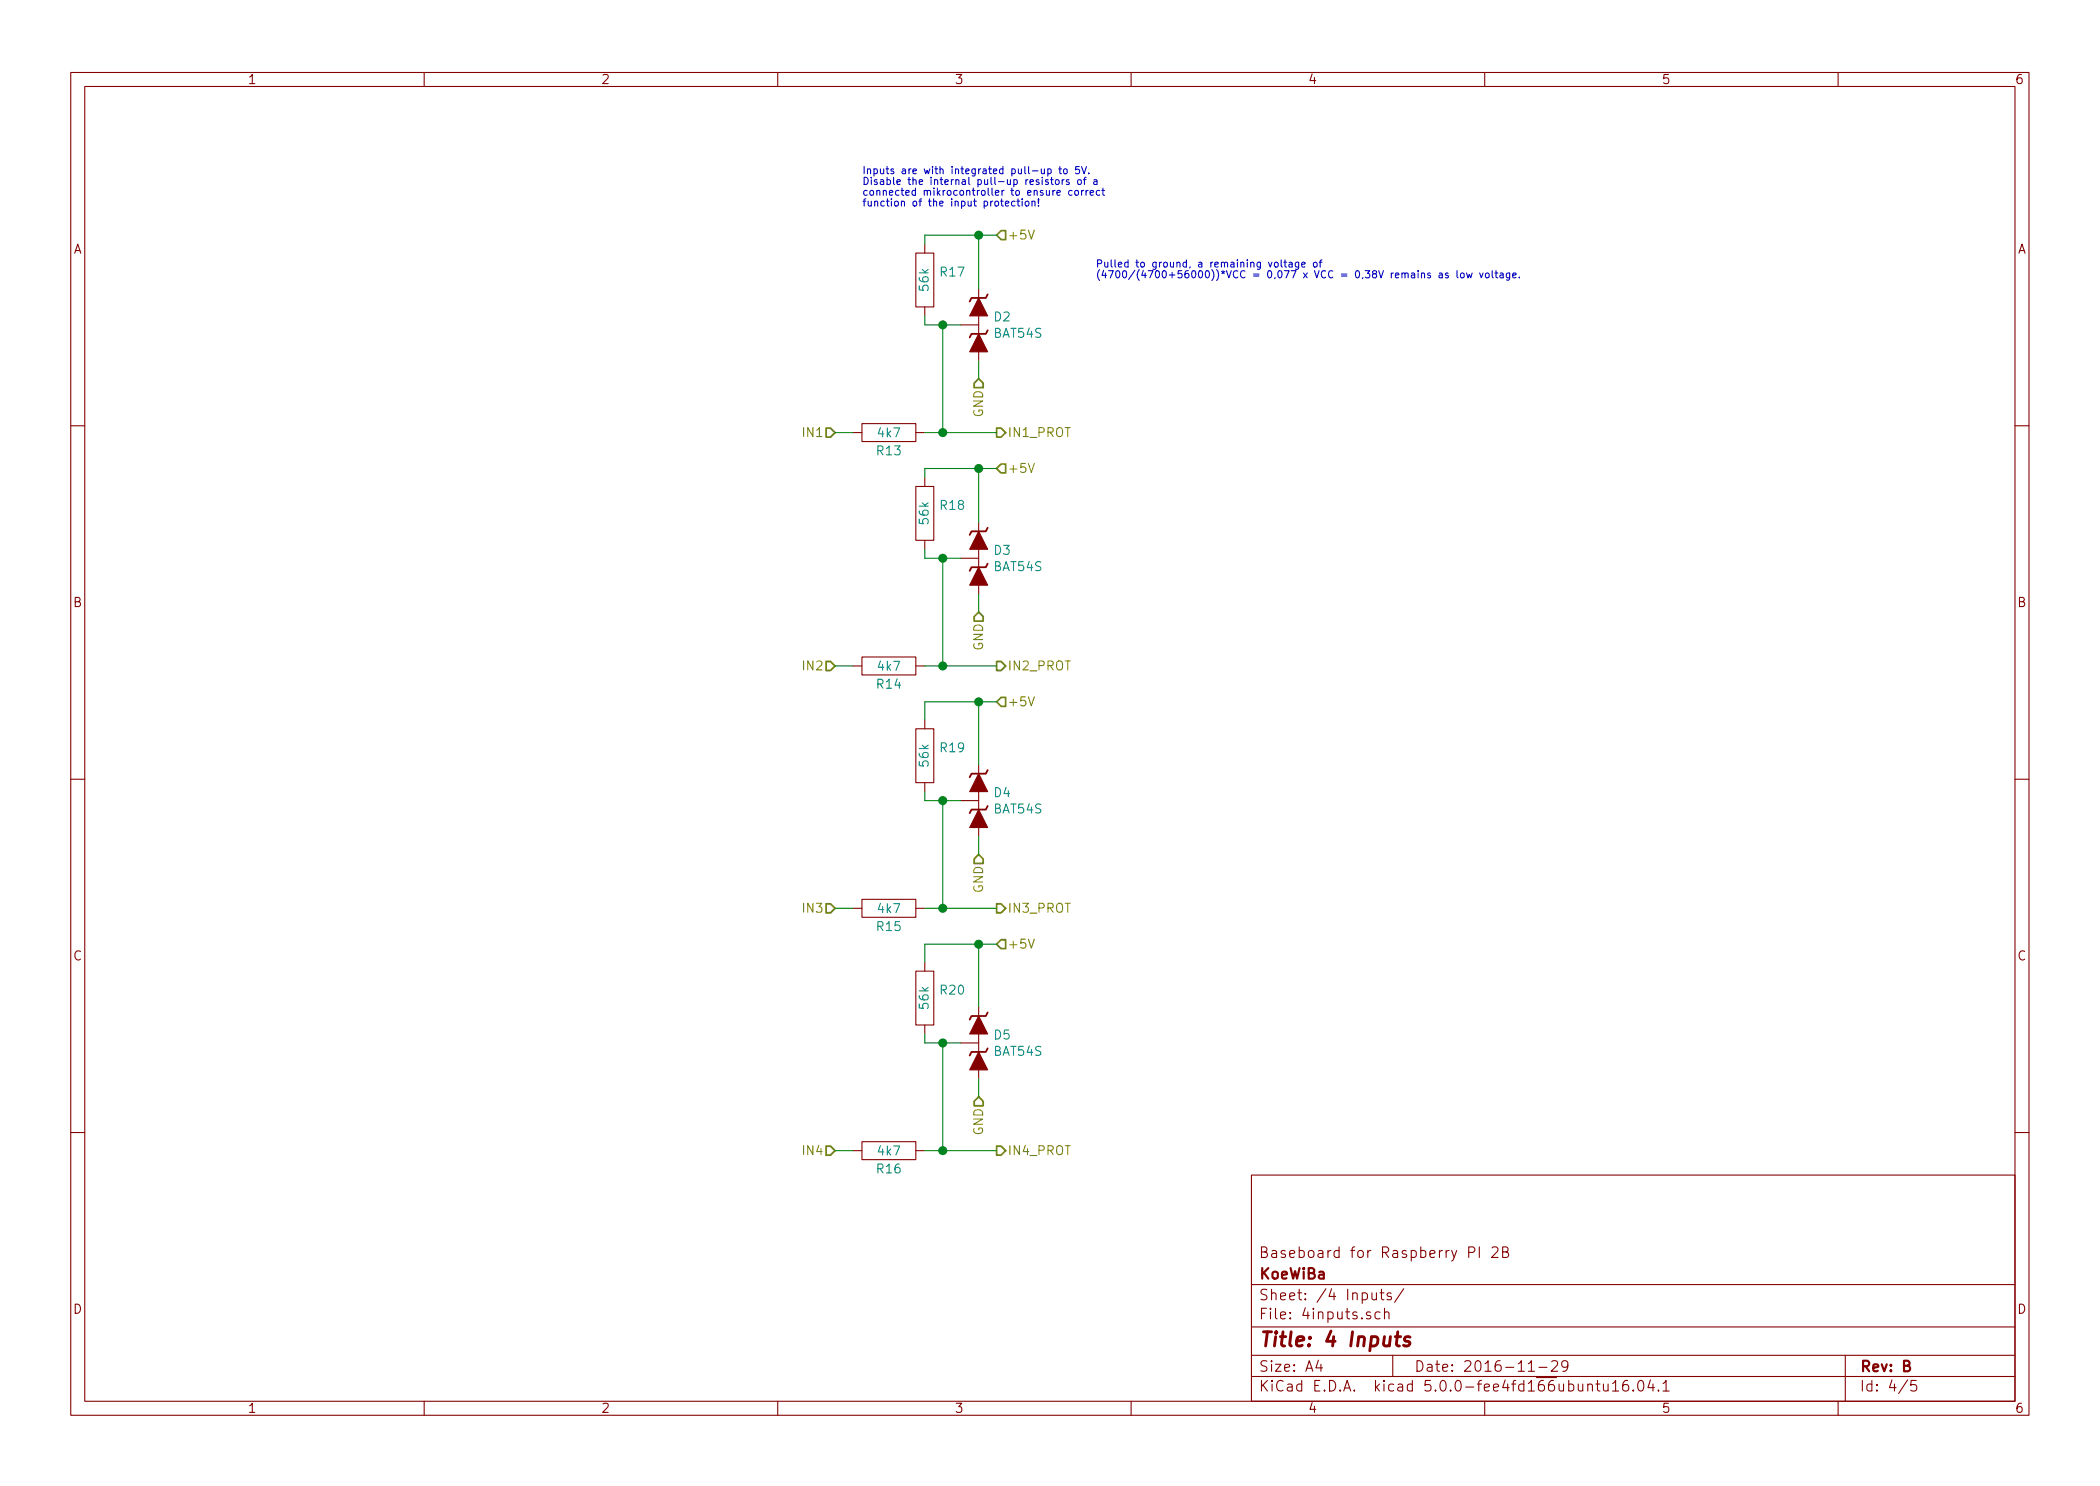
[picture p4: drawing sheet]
<svg xmlns="http://www.w3.org/2000/svg" width="297mm" height="210mm" viewBox="0 0 297 210" stroke-linecap="round" stroke-linejoin="round" font-family="sans-serif">
<g fill="none" stroke="#840000" stroke-width=".15">
<path d="M10 10.3h277v189.9h-277zM12 12.2h273v186.1h-273zM60 10.3v1.9M110 10.3v1.9M160 10.3v1.9M210 10.3v1.9M260 10.3v1.9M129.5 35.8h2.6v7.6h-2.6zM130.8 34.5v1.3M121.9 59.9h7.6v2.6h-7.6zM130.8 43.4v1.3M135.9 46h2.5"/>
<path d="M138.4 44.7v2.5M138.4 40.9v2.5M138.4 48.5v2.5M10 60.2h2M120.6 61.2h1.3M129.5 68.8h2.6v7.6h-2.6zM129.5 61.2h1.3M130.8 67.6v1.2M130.8 76.4v1.3M135.9 79h2.5M138.4 77.7v2.6M138.4 73.9v2.5"/>
<path d="M285 60.2h2M120.6 94.2h1.3M121.9 93h7.6v2.5h-7.6zM129.5 94.2h1.3M138.4 81.5v2.6M10 110.3h2M129.5 103.1h2.6v7.6h-2.6zM130.8 101.8v1.3M130.8 110.7v1.3M135.9 113.3h2.5M138.4 112v2.5M138.4 108.2v2.5"/>
<path d="M138.4 115.8v2.6M285 110.3h2M120.6 128.5h1.3M121.9 127.2h7.6v2.6h-7.6zM129.5 137.4h2.6v7.6h-2.6zM129.5 128.5h1.3M130.8 136.1v1.3M130.8 145v1.3M135.9 147.6h2.5M138.4 146.3v2.5M138.4 142.5v2.5M138.4 150.1v2.5"/>
<path d="M10 160.2h2M120.6 162.8h1.3M121.9 161.5h7.6v2.6h-7.6zM129.5 162.8h1.3M177 166.3h108v32h-108zM207.7 177.2h.6a.41 .41 0 0 0 .3-.4 .41 .41 0 0 0-.3-.4h-.6v1.5M209.2 176.4v1.5M211 176.6l.3-.2 .5 .1a.4 .4 0 0 1 0 .6l-.8 .8h.9M212.5 177.1h.5a.36 .36 0 0 0 .3-.3 .36 .36 0 0 0-.3-.4h-.5v1.5h.6a.4 .4 0 0 0 .3-.4 .4 .4 0 0 0-.4-.4M285 160.2h2M60 198.3v1.9M110 198.3v1.9"/>
<path d="M160 198.3v1.9M177 194.8h108M177 191.8h108M177 187.8h108M177 181.8h108M186.5 192.5l-.4 1h1M186.8 193v1M193.8 185.7l-.3-.1-.2 .3a.48 .48 0 0 0 .5 .3l.1 .1-.1 .2-.1 .1-.4-.1M194.1 182.9v.9a.4 .4 0 0 0 .6 0M194.7 182.9v1M195.2 185.7a.48 .48 0 0 0-.6 0l-.1 .2 .1 .6a.48 .48 0 0 0 .6 0M195.2 182.9h.6"/>
<path d="M195.4 182.4v1.3l.1 .1 .3 .1M195.8 185.7a.39 .39 0 0 1 .7 .1v.8M195.8 185.1v1.5M196.8 183a.37 .37 0 0 0-.6 .1v.1a.54 .54 0 0 0 .6 .3v.3l-.2 .1-.4-.1M197 191.8v3M198.6 182.3l-1.3 2M210 198.3v1.9M216.2 194h.8M217.7 193.5h1.1M219.5 192.7l.2-.2h.3a.41 .41 0 0 1 .3 .7l-.9 .8h.9M221.8 193.2l-.3 .3h-.3l-.2-.2-.1-.5 .3-.3a.47 .47 0 0 1 .6 .3 1.01 1.01 0 0 1-.5 1.2h-.2M224.6 196a.41 .41 0 0 1 .6 0v.8"/>
<path d="M225.7 195.8h.6M226 195.3v1.3l.2 .2h.1M226.8 195.8v.8a.39 .39 0 0 0 .7 .1M227.5 195.8v1M228.1 195.8l.4-.5v1.5M228.1 196.8h.9M230.2 195.3a.59 .59 0 0 0-.7 .7l.1 .7 .2 .1h.3l.2-.1 .1-.5-.2-.2-.4-.1-.3 .3M231 196.7h.1l-.1 .1-.1-.1h.1v.1M231.8 195.5a.35 .35 0 0 1 .4-.2 .35 .35 0 0 1 .2 .3 .78 .78 0 0 1-.4 1.2 .87 .87 0 0 1-.2-1.3zM233.5 195.2l-.4 1.1h.9M233.8 195.8v1M234.6 196.7v.1l-.1-.1h.1v.1"/>
<path d="M235.2 195.8l.5-.5v1.5M235.2 196.8h.9M260 198.3v1.9M261 191.8v6.5M269.8 195.2l-1.2 2M271 195.3h-.7v.7a.62 .62 0 0 1 .7 0l.1 .2-.1 .5-.2 .1h-.3l-.2-.1"/>
</g>
<path d="M197.4 189.1h.7M197.7 188.4l-.2 1.8 .1 .1 .3 .1M199.4 189.2a.49 .49 0 0 0-.7 .3v.2l.5 .1 .2 .3-.1 .2-.2 .1-.6-.1" fill="none" stroke="#840000" stroke-width=".41"/>
<path d="M145.5 32.6l.4 1.2 .4-1.2M145.5 65.6l.4 1.2 .4-1.2M145.5 98.6l.4 1.3 .4-1.3M145.5 132.9l.4 1.3 .4-1.3" fill="none" stroke="#848400" stroke-width=".15"/>
<g fill="none" stroke="#848400" stroke-width=".25">
<path d="M141.6 32.6h.6v1.3h-.6l-.6-.6zM138.4 53.6l.7 .6v.7h-1.3v-.7zM116.8 60.6h.7l.6 .6-.6 .6h-.7zM141 60.6h.6l.6 .6-.6 .6h-.6zM141.6 65.7h.6v1.2h-.6l-.6-.6zM116.8 93.6h.7l.6 .6-.6 .7h-.7zM138.4 86.6l.7 .6v.7h-1.3v-.7zM141 93.6h.6l.6 .6-.6 .7h-.6zM141.6 98.7h.6v1.2h-.6l-.6-.6zM116.8 127.9h.7l.6 .6-.6 .7h-.7zM138.4 120.9l.7 .6v.7h-1.3v-.7zM141 127.9h.6l.6 .6-.6 .7h-.6z"/>
<path d="M141.6 133h.6v1.2h-.6l-.6-.6zM138.4 155.2l.7 .6v.7h-1.3v-.7zM116.8 162.2h.7l.6 .6-.6 .6h-.7zM141 162.2h.6l.6 .6-.6 .6h-.6z"/>
</g>
<path d="M139.7 46.7l-.3 .5h-2l-.2 .5M139.7 41.7l-.3 .5h-2l-.2 .5M139.7 79.8l-.3 .5h-2l-.2 .5M139.7 74.7l-.3 .5h-2l-.2 .5M139.7 114l-.3 .5h-2l-.2 .6M139.7 109l-.3 .5h-2l-.2 .5M139.7 148.3l-.3 .5h-2l-.2 .5M139.7 143.3l-.3 .5h-2l-.2 .5" fill="none" stroke="#840000" stroke-width=".25"/>
<g fill="#840000" stroke="#840000" stroke-width=".15">
<path d="M138.4 42.2l1.3 2.5h-2.5z"/>
<path d="M138.4 47.2l1.3 2.6h-2.5z"/>
<path d="M138.4 75.2l1.3 2.5h-2.5z"/>
<path d="M138.4 80.3l1.3 2.5h-2.5z"/>
<path d="M138.4 109.5l1.3 2.5h-2.5z"/>
<path d="M138.4 114.5l1.3 2.6h-2.5z"/>
<path d="M138.4 143.8l1.3 2.5h-2.5z"/>
<path d="M138.4 148.8l1.3 2.6h-2.5z"/>
</g>
<g fill="none" stroke="#008400" stroke-width=".15">
<path d="M138.4 33.3v7.6M141 33.3h-10.2v1.2M130.8 44.7v1.3h5.1M133.3 46v15.2M138.4 51v2.6M118.1 61.2h2.5M130.8 61.2h10.2M130.8 77.7v1.3h5.1M133.3 79v15.2M138.4 66.3v7.6M141 66.3h-10.2v1.3M118.1 94.2h2.5"/>
<path d="M130.8 94.2h10.2M138.4 84.1v2.5M138.4 99.3v8.9M141 99.3h-10.2v2.5M130.8 112v1.3h5.1M133.3 113.3v15.2M138.4 118.4v2.5M118.1 128.5h2.5M130.8 128.5h10.2M138.4 133.6v8.9M141 133.6h-10.2v2.5M130.8 146.3v1.3h5.1"/>
<path d="M133.3 147.6v15.2M138.4 152.6v2.6M118.1 162.8h2.5M130.8 162.8h10.2"/>
</g>
<g fill="#008400" stroke="#008400" stroke-width=".25">
<circle cx="133.4" cy="61.2" r=".51"/>
<circle cx="133.4" cy="94.2" r=".51"/>
<circle cx="133.4" cy="128.5" r=".51"/>
<circle cx="133.4" cy="162.8" r=".51"/>
<circle cx="138.4" cy="33.3" r=".51"/>
<circle cx="138.4" cy="66.3" r=".51"/>
<circle cx="133.4" cy="46" r=".51"/>
<circle cx="133.4" cy="79" r=".51"/>
<circle cx="133.4" cy="147.6" r=".51"/>
<circle cx="133.4" cy="113.3" r=".51"/>
<circle cx="138.4" cy="99.3" r=".51"/>
<circle cx="138.4" cy="133.6" r=".51"/>
</g>
<g fill="none" stroke="#0000c2" stroke-width=".15">
<path d="M141.5 28.5h.4M141.7 28.1v.9l.2 .2M142.2 28.8l.5-.1-.1-.2h-.3l-.1 .1 .1 .5h.3M143.6 28.5h-.3l-.2 .2 .1 .4h.4M143.8 28.5h.4M144 28.1v.9l.2 .2M144.6 28.1v.1M144.6 28.5v.7M145.1 28.6l.1-.1 .3 .1v.4l-.1 .2-.3-.1zM146 28.6l.1-.1h.3v.7M146 28.5v.7M146.9 29.1v.1"/>
<path d="M146.9 28.1v.6M147.3 23.9v.6l.3 .1 .1-.1M147.7 23.9v.7M148.2 23.9h.3l.2 .2-.1 .4h-.4M148.2 23.9v1M148.3 25.5l-.3-.1-.1 .2v.1l.4 .1v.3h-.4M148.6 25.4h.4M148.7 25.1v.9l.3 .1M149.3 25.5l.2-.1 .3 .1v.4l-.1 .2h-.2l-.2-.1zM149.5 27.3l.5-.1-.1-.2-.2-.1-.2 .2 .1 .5h.3M149.8 23.9h.3M149.9 23.6v.8l.2 .2"/>
<path d="M150.2 25.4v.7M150.5 24l.1-.1 .3 .1v.5l-.3 .1-.1-.1zM150.5 25.4l-.3 .2M151.2 25.5l-.2-.1-.2 .2 .2 .1 .2 .1v.3h-.4M151.6 27l-.2-.1-.2 .2 .1 .5h.3M152.1 27l.1-.1 .3 .1 .1 .1-.1 .5h-.3l-.1-.1zM152.5 25.5l.3-.1 .1 .1 .1 .4-.1 .2h-.4l-.1-.2zM152.7 23.6h-.5l-.1 .4 .2-.1 .3 .1 .1 .1v.4l-.2 .1-.4-.1M153 23.6l.3 1 .4-1M153 26.9v.7M153.2 25.4h.4M153.3 26.9l-.3 .2"/>
<path d="M153.6 25.1l-.2 .1v.9M153.6 26.9v.7M153.9 26.9l-.3 .2M154 24.5v.1M154.2 27.3l.5-.1-.1-.2-.2-.1-.2 .2 .1 .5h.3M154.7 25.5h.4l.1 .6M155.2 25.6l-.4 .1-.1 .2 .1 .2h.4M155.5 27l-.2-.1-.2 .2 .1 .5h.3M155.9 26.9h.3M156 26.6v.9l.2 .1M180.3 37.2l.1-.1 .3 .1 .1 .4-.1 .1-.3 .1-.1-.1zM181.2 36.8v.8l.2 .2"/>
<path d="M181.6 37.1h.4M181.8 36.8v.8l.2 .2M182.3 37.2h.4l.1 .6M182.8 37.3l-.4 .1-.1 .1 .1 .3 .4-.1M183.7 37.1v.8l-.2 .2h-.2M183.7 37.2l-.3-.1-.2 .2 .1 .4h.4M184.1 37.4l.5-.1v-.1l-.3-.1-.2 .2 .1 .4h.4M185.8 37.2l.2-.1 .3 .1v.4l-.1 .1-.2 .1-.2-.1zM186.6 37.1h.4M187 36.8l-.3 .1v.9M202.3 38.7l-.2-.1-.2 .2 .1 .1 .3 .1v.3h-.4M203.6 38.7h.4v.6"/>
<path d="M204 38.9h-.3l-.2 .2 .2 .2h.3M204.8 38.7l-.2-.1-.2 .2 .1 .1 .3 .1v.3h-.4M206.1 38.3v.9l.1 .1M206.6 38.7l.2-.1 .3 .1v.4l-.1 .2h-.2l-.2-.1zM207.4 38.6l.2 .7 .2-.5 .2 .5 .2-.7M209.3 38.6l.2 .7 .3-.7M210.2 38.7l.2-.1 .2 .2v.3l-.2 .2h-.2l-.1-.2zM211.1 38.3v.9l.1 .1M211.5 38.6h.4M211.6 38.3v.9l.3 .1M212.2 38.7h.4v.6M212.6 38.9h-.3l-.2 .2 .2 .2h.3"/>
<path d="M213.5 38.6v.8l-.1 .2h-.3M213.5 38.7l-.2-.1-.2 .2 .1 .5h.3M214 39l.5-.1-.1-.2-.3-.1-.1 .2v.5h.4M214.9 39.2v.1"/>
</g>
<text font-size="2.8" fill="#840000" x="178" y="190.5">Title: 4 Inputs</text>
<g font-size="2.1" fill="#840000">
<text x="178" y="178">Baseboard for Raspberry PI 2B</text>
<text x="178" y="184">Sheet: /4 Inputs/</text>
<text x="178" y="181">KoeWiBa</text>
<text x="178" y="186.7">File: 4inputs.sch</text>
<text x="178" y="196.9">KiCad E.D.A. kicad 5.0.0-fee4fd166ubuntu16.04.1</text>
<text x="178" y="194.1">Size: A4</text>
<text x="200" y="194.1">Date: 2016-11-29</text>
<text x="263" y="194.1">Rev: B</text>
<text x="263" y="196.9">Id: 4/5</text>
</g>
<g font-size="1.8" fill="#840000">
<text x="35" y="11.9">1</text>
<text x="85" y="11.9">2</text>
<text x="135" y="11.9">3</text>
<text x="185" y="11.9">4</text>
<text x="235" y="11.9">5</text>
<text x="285" y="11.9">6</text>
<text x="10.4" y="35.9">A</text>
<text x="285.4" y="35.9">A</text>
<text x="10.4" y="85.9">B</text>
<text x="285.4" y="85.9">B</text>
<text x="10.4" y="135.9">C</text>
<text x="285.4" y="135.9">C</text>
<text x="10.4" y="185.9">D</text>
<text x="285.4" y="185.9">D</text>
<text x="35" y="199.9">1</text>
<text x="85" y="199.9">2</text>
<text x="135" y="199.9">3</text>
<text x="185" y="199.9">4</text>
<text x="235" y="199.9">5</text>
<text x="285" y="199.9">6</text>
</g>
<g font-size="1.8" fill="#848400">
<text x="142.5" y="33.9">+5V</text>
<text x="139.1" y="59" transform="rotate(-90 139.1 59)">GND</text>
<text x="113.8" y="61.8">IN1</text>
<text x="142.5" y="61.8">IN1_PROT</text>
<text x="142.5" y="66.9">+5V</text>
<text x="113.8" y="94.9">IN2</text>
<text x="139.1" y="92.1" transform="rotate(-90 139.1 92.1)">GND</text>
<text x="142.5" y="94.9">IN2_PROT</text>
<text x="142.5" y="99.9">+5V</text>
<text x="113.8" y="129.2">IN3</text>
<text x="139.1" y="126.4" transform="rotate(-90 139.1 126.4)">GND</text>
<text x="142.5" y="129.2">IN3_PROT</text>
<text x="142.5" y="134.2">+5V</text>
<text x="139.1" y="160.6" transform="rotate(-90 139.1 160.6)">GND</text>
<text x="113.8" y="163.4">IN4</text>
<text x="142.5" y="163.4">IN4_PROT</text>
</g>
<g font-size="1.8" fill="#008484">
<text x="131.4" y="41.1" transform="rotate(-90 131.4 41.1)">56k</text>
<text x="133.1" y="39.1">R17</text>
<text x="140.6" y="47.8">BAT54S</text>
<text x="140.6" y="45.5">D2</text>
<text x="124.1" y="64.4">R13</text>
<text x="124.3" y="61.9">4k7</text>
<text x="131.4" y="74.1" transform="rotate(-90 131.4 74.1)">56k</text>
<text x="133.1" y="72.2">R18</text>
<text x="140.6" y="80.8">BAT54S</text>
<text x="140.6" y="78.5">D3</text>
<text x="124.3" y="94.9">4k7</text>
<text x="124.1" y="97.5">R14</text>
<text x="133.1" y="106.4">R19</text>
<text x="131.4" y="108.4" transform="rotate(-90 131.4 108.4)">56k</text>
<text x="140.6" y="112.8">D4</text>
<text x="140.6" y="115.1">BAT54S</text>
<text x="124.1" y="131.7">R15</text>
<text x="124.3" y="129.2">4k7</text>
<text x="131.4" y="142.7" transform="rotate(-90 131.4 142.7)">56k</text>
<text x="133.1" y="140.7">R20</text>
<text x="140.6" y="149.4">BAT54S</text>
<text x="140.6" y="147.1">D5</text>
<text x="124.1" y="166">R16</text>
<text x="124.3" y="163.5">4k7</text>
</g>
<g font-size="1.4" fill="#0000c2">
<text x="121.9" y="24.6">Inputs are with integrated pull-up to 5V.</text>
<text x="121.9" y="26.2">Disable the internal pull-up resistors of a</text>
<text x="121.9" y="27.7">connected mikrocontroller to ensure correct</text>
<text x="121.9" y="29.2">function of the input protection!</text>
<text x="154.9" y="37.8">Pulled to ground, a remaining voltage of</text>
<text x="154.9" y="39.4">(4700/(4700+56000))*VCC = 0,077 x VCC = 0,38V remains as low voltage.</text>
</g>
</svg>
